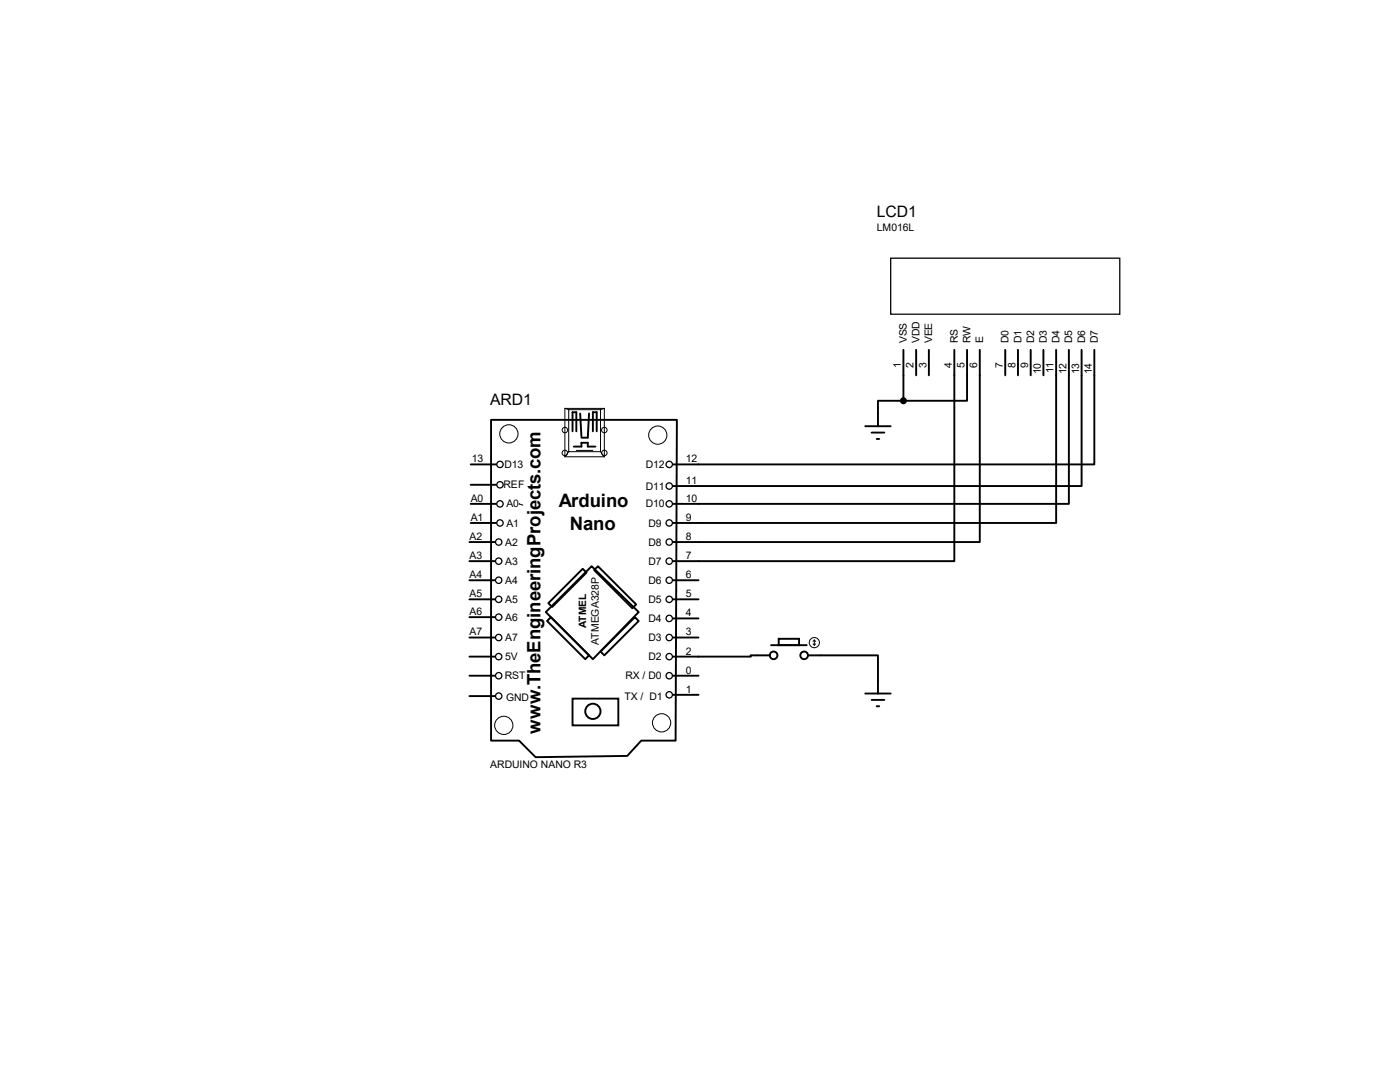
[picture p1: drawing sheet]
<svg xmlns="http://www.w3.org/2000/svg" width="279mm" height="216mm" viewBox="0 0 279 216" stroke-linecap="round" stroke-linejoin="round" font-family="sans-serif">
<g fill="none" stroke="#000" stroke-width=".38">
<path d="M180.3 80h-5.1v5M180.3 69.8v10.2M182.8 69.8v5.1M185.4 69.8v5.1M190.5 69.8v42.2h-56.2M193 69.8v10.2h-12.7M195.5 69.8v38.4h-61.2M200.6 69.8v5.1M203.2 69.8v5.1M205.7 69.8v5.1M208.2 69.8v5.1M210.8 69.8v34.6h-76.5"/>
<path d="M213.3 69.8v30.7h-79M215.9 69.8v27.2h-81.6M218.4 69.8v22.9h-84.1M93.9 92.7h5.1M93.9 96.7h5.1M98 83.8h37.1l-.3 64h-6.8l-2.8 3-18.3 .3-3.3-3.3h-5.6zM114.3 86.1v-3.8h.7v3.8M114.5 89.1h1.5v-.8h1.3v.8h1.5M115.8 82.5l.2 4.6M117.6 82.5l-.3 4.8h-1.3M118.3 86.1v-3.8h.8v3.8M172.7 85h5.1"/>
<path d="M173.9 86.3h2.6M175 87.6h.5M93.7 119.6h5.1M93.7 115.8h5.1M93.7 112h5.1M93.7 108.2h5.1M93.9 104.4h5.1M93.9 100.5h5.1M116.3 113.5l.8 .8-6.9 6.8-.8-.7zM118.6 113.7l.7-.7 7.7 7.6-.8 .8zM134.3 119.6h5.1M134.3 115.8h5.1"/>
<path d="M93.7 134.8h5.1M93.7 131h5.1M93.7 127.2h5.1M93.7 138.9h5.1M93.7 123.1h5.1M108.9 122.1l9.2-9.1 9.4 9.1-9.2 9.4zM109.9 123.1l7.7 7.7-.8 .7-7.6-7.6zM114.3 139.4h9.1v5.3h-9.1zM119.8 130l6.9-6.9 .8 .8-6.9 6.9zM134.3 134.8h5.1M134.3 138.6h5.1M134.3 127.2h5.1"/>
<path d="M134.3 123.4h5.1M153.6 130.8h-3.8v.2h-15.5M153.9 128.7h7.1M155.4 127.5h4.1v1.2h-4.1zM161.2 130.8h14v7.6M172.7 138.4h5.1M173.9 139.7h2.6M175 140.9h.5"/>
<circle cx="154.4" cy="130.8" r=".76"/>
<circle cx="160.5" cy="130.8" r=".76"/>
<circle cx="118.3" cy="141.9" r="1.52"/>
</g>
<g fill="none" stroke="#000" stroke-width=".25">
<path d="M177.8 51.5h45.7v11.2h-45.7z"/>
<circle cx="99.8" cy="96.7" r=".64"/>
<circle cx="99.8" cy="92.7" r=".64"/>
<circle cx="133.6" cy="92.7" r=".64"/>
<circle cx="133.6" cy="97" r=".64"/>
<circle cx="99.5" cy="115.8" r=".64"/>
<circle cx="99.5" cy="108.2" r=".64"/>
<circle cx="99.5" cy="119.6" r=".64"/>
<circle cx="99.5" cy="112" r=".64"/>
<circle cx="99.8" cy="104.4" r=".64"/>
<circle cx="99.8" cy="100.5" r=".64"/>
<circle cx="133.6" cy="104.4" r=".64"/>
<circle cx="133.6" cy="115.8" r=".64"/>
<circle cx="133.6" cy="112" r=".64"/>
<circle cx="133.6" cy="100.5" r=".64"/>
<circle cx="133.6" cy="108.2" r=".64"/>
<circle cx="133.6" cy="119.6" r=".64"/>
<circle cx="99.5" cy="127.2" r=".64"/>
<circle cx="99.5" cy="134.8" r=".64"/>
<circle cx="99.5" cy="123.1" r=".64"/>
<circle cx="99.5" cy="131" r=".64"/>
<circle cx="99.5" cy="138.9" r=".64"/>
<circle cx="133.6" cy="127.2" r=".64"/>
<circle cx="133.6" cy="134.8" r=".64"/>
<circle cx="133.6" cy="131" r=".64"/>
<circle cx="133.6" cy="138.6" r=".64"/>
<circle cx="133.6" cy="123.4" r=".64"/>
</g>
<circle cx="180.3" cy="80" r=".51" fill="#000" stroke="#000" stroke-width=".38"/>
<g fill="none" stroke="#000" stroke-width=".2">
<path d="M112.7 81.5h7.9v9.6h-7.9zM112.8 81.5l.7 .2M113.5 81.7h6.3v8.4h-6.3zM113.5 90.1l-.8 1M115 89.9h3.3M119.8 90.1l.8 1M120.6 81.5l-.8 .2M103.6 100.5l.8 .3M162.3 128.5l.2 .2M162.5 127.7v1M162.5 127.7l-.2 .3M162.5 127.7l.3 .3"/>
<path d="M162.8 128.5l-.3 .2"/>
<circle cx="101.6" cy="86.6" r="1.82"/>
<circle cx="112.7" cy="85.8" r=".55"/>
<circle cx="112.7" cy="90.4" r=".55"/>
<circle cx="120.6" cy="85.8" r=".55"/>
<circle cx="120.6" cy="90.4" r=".55"/>
<circle cx="131.3" cy="86.8" r="1.82"/>
<circle cx="162.5" cy="128.2" r="1.02"/>
<circle cx="100.5" cy="144.7" r="1.82"/>
<circle cx="132" cy="144.2" r="1.82"/>
</g>
<g font-size="3.7">
<text x="111.5" y="101.1">Arduino</text>
<text x="113.7" y="105.7">Nano</text>
<text x="107.9" y="146.5" transform="rotate(-90 107.9 146.5)">www.TheEngineeringProjects.com</text>
</g>
<g font-size="3.1">
<text x="175" y="43.3">LCD1</text>
<text x="97.8" y="80.8">ARD1</text>
</g>
<g font-size="2.1">
<text x="175" y="46.1">LM016L</text>
<text x="181" y="68.5" transform="rotate(-90 181 68.5)">VSS</text>
<text x="183.5" y="68.5" transform="rotate(-90 183.5 68.5)">VDD</text>
<text x="186.1" y="68.5" transform="rotate(-90 186.1 68.5)">VEE</text>
<text x="191.1" y="68.5" transform="rotate(-90 191.1 68.5)">RS</text>
<text x="193.7" y="68.5" transform="rotate(-90 193.7 68.5)">RW</text>
<text x="196.2" y="68.5" transform="rotate(-90 196.2 68.5)">E</text>
<text x="201.3" y="68.5" transform="rotate(-90 201.3 68.5)">D0</text>
<text x="203.8" y="68.5" transform="rotate(-90 203.8 68.5)">D1</text>
<text x="206.4" y="68.5" transform="rotate(-90 206.4 68.5)">D2</text>
<text x="208.9" y="68.5" transform="rotate(-90 208.9 68.5)">D3</text>
<text x="211.5" y="68.5" transform="rotate(-90 211.5 68.5)">D4</text>
<text x="214" y="68.5" transform="rotate(-90 214 68.5)">D5</text>
<text x="216.5" y="68.5" transform="rotate(-90 216.5 68.5)">D6</text>
<text x="219.1" y="68.5" transform="rotate(-90 219.1 68.5)">D7</text>
<text x="179.8" y="73.5" transform="rotate(-90 179.8 73.5)">1</text>
<text x="182.3" y="73.5" transform="rotate(-90 182.3 73.5)">2</text>
<text x="184.9" y="73.5" transform="rotate(-90 184.9 73.5)">3</text>
<text x="190" y="73.5" transform="rotate(-90 190 73.5)">4</text>
<text x="192.5" y="73.5" transform="rotate(-90 192.5 73.5)">5</text>
<text x="195" y="73.5" transform="rotate(-90 195 73.5)">6</text>
<text x="200.1" y="73.5" transform="rotate(-90 200.1 73.5)">7</text>
<text x="202.7" y="73.5" transform="rotate(-90 202.7 73.5)">8</text>
<text x="205.2" y="73.5" transform="rotate(-90 205.2 73.5)">9</text>
<text x="207.7" y="74.7" transform="rotate(-90 207.7 74.7)">10</text>
<text x="210.3" y="74.5" transform="rotate(-90 210.3 74.5)">11</text>
<text x="212.8" y="74.7" transform="rotate(-90 212.8 74.7)">12</text>
<text x="215.4" y="74.7" transform="rotate(-90 215.4 74.7)">13</text>
<text x="217.9" y="74.7" transform="rotate(-90 217.9 74.7)">14</text>
<text x="94.1" y="92.2">13</text>
<text x="100.7" y="93.4">D13</text>
<text x="128.9" y="93.4">D12</text>
<text x="136.9" y="92.2">12</text>
<text x="93.9" y="100.1">A0</text>
<text x="100.5" y="97.5">REF</text>
<text x="101" y="101.3">A0</text>
<text x="128.9" y="97.7">D11</text>
<text x="128.9" y="101.3">D10</text>
<text x="136.9" y="100.1">10</text>
<text x="136.9" y="96.6">11</text>
<text x="93.7" y="107.7">A2</text>
<text x="93.9" y="103.9">A1</text>
<text x="101" y="105.1">A1</text>
<text x="129.4" y="105.1">D9</text>
<text x="136.9" y="107.7">8</text>
<text x="136.9" y="103.9">9</text>
<text x="93.7" y="111.5">A3</text>
<text x="100.8" y="112.7">A3</text>
<text x="100.8" y="108.9">A2</text>
<text x="129.4" y="108.9">D8</text>
<text x="129.4" y="112.7">D7</text>
<text x="136.9" y="111.5">7</text>
<text x="93.7" y="119.2">A5</text>
<text x="93.7" y="115.4">A4</text>
<text x="100.8" y="116.5">A4</text>
<text x="129.4" y="116.5">D6</text>
<text x="136.9" y="119.2">5</text>
<text x="136.9" y="115.4">6</text>
<text x="93.7" y="122.7">A6</text>
<text x="100.8" y="123.9">A6</text>
<text x="100.8" y="120.3">A5</text>
<text x="129.4" y="120.3">D5</text>
<text x="129.4" y="124.1">D4</text>
<text x="136.9" y="123">4</text>
<text x="93.7" y="126.8">A7</text>
<text x="100.8" y="131.7">5V</text>
<text x="100.8" y="127.9">A7</text>
<text x="119.5" y="128.6" transform="rotate(-90 119.5 128.6)">ATMEGA328P</text>
<text x="129.4" y="127.9">D3</text>
<text x="129.4" y="131.7">D2</text>
<text x="136.9" y="130.6">2</text>
<text x="136.9" y="126.8">3</text>
<text x="100.8" y="135.6">RST</text>
<text x="124.8" y="135.6">RX / D0</text>
<text x="136.9" y="134.4">0</text>
<text x="101" y="139.9">GND</text>
<text x="124.6" y="139.6">TX / D1</text>
<text x="136.9" y="138.2">1</text>
<text x="97.8" y="153.2">ARDUINO NANO R3</text>
</g>
<text font-size="2" x="117" y="125.3" transform="rotate(-90 117 125.3)">ATMEL</text>
</svg>
